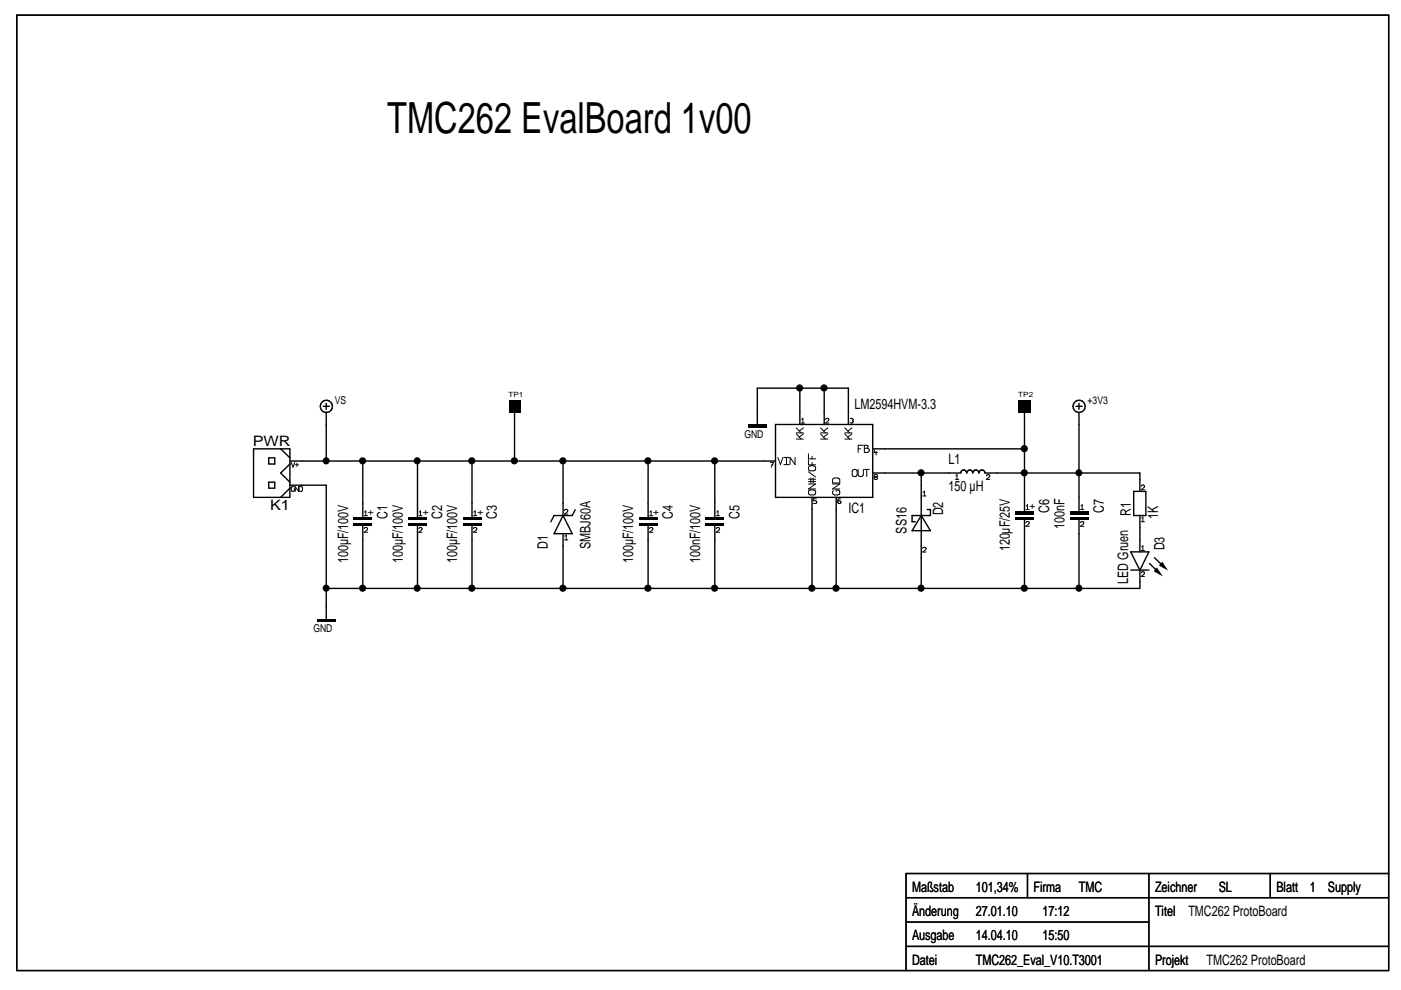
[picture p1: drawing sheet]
<svg xmlns="http://www.w3.org/2000/svg" width="297mm" height="210mm" viewBox="0 0 297 210" stroke-linecap="round" stroke-linejoin="round" font-family="sans-serif">
<g fill="#000">
<path d="M245.3 120.3l1.2 1.9-1.9-1.1zM246.4 119.1l1.2 1.9-1.9-1.1z"/>
<path d="M107.8 84.9h2.6v2.6h-2.6z" fill-rule="evenodd"/>
<path d="M158.7 90h3.8v.7h-3.8z" fill-rule="evenodd"/>
<path d="M215.9 84.9h2.6v2.6h-2.6z" fill-rule="evenodd"/>
<path d="M75 110.9h3.9v.6h-3.9z" fill-rule="evenodd"/>
<path d="M75 109.6h3.9v.7h-3.9z" fill-rule="evenodd"/>
<path d="M86.6 110.9h3.8v.6h-3.8z" fill-rule="evenodd"/>
<path d="M86.6 109.6h3.8v.7h-3.8z" fill-rule="evenodd"/>
<path d="M98.2 110.9h3.8v.6h-3.8z" fill-rule="evenodd"/>
<path d="M98.2 109.6h3.8v.7h-3.8z" fill-rule="evenodd"/>
<path d="M135.5 110.9h3.8v.6h-3.8z" fill-rule="evenodd"/>
<path d="M135.5 109.6h3.8v.7h-3.8z" fill-rule="evenodd"/>
<path d="M149.6 110.9h3.9v.6h-3.9z" fill-rule="evenodd"/>
<path d="M149.6 109.6h3.9v.7h-3.9z" fill-rule="evenodd"/>
<path d="M215.3 109.6h3.8v.7h-3.8z" fill-rule="evenodd"/>
<path d="M215.3 108.3h3.8v.7h-3.8z" fill-rule="evenodd"/>
<path d="M226.9 109.6h3.8v.7h-3.8z" fill-rule="evenodd"/>
<path d="M226.9 108.3h3.8v.7h-3.8z" fill-rule="evenodd"/>
<path d="M67.3 131.2h3.8v.6h-3.8z" fill-rule="evenodd"/>
<circle cx="69.1" cy="97.7" r=".75"/>
<circle cx="76.9" cy="97.7" r=".76"/>
<circle cx="88.4" cy="97.7" r=".75"/>
<circle cx="100" cy="97.7" r=".76"/>
<circle cx="109" cy="97.7" r=".76"/>
<circle cx="119.3" cy="97.7" r=".76"/>
<circle cx="137.4" cy="97.7" r=".76"/>
<circle cx="151.5" cy="97.7" r=".76"/>
<circle cx="169.5" cy="82.3" r=".76"/>
<circle cx="174.7" cy="82.3" r=".76"/>
<circle cx="217.2" cy="95.1" r=".76"/>
<circle cx="195.3" cy="100.2" r=".76"/>
<circle cx="217.2" cy="100.2" r=".76"/>
<circle cx="228.7" cy="100.2" r=".75"/>
<circle cx="69.1" cy="124.7" r=".75"/>
<circle cx="76.9" cy="124.7" r=".76"/>
<circle cx="88.4" cy="124.7" r=".75"/>
<circle cx="100" cy="124.7" r=".76"/>
<circle cx="119.3" cy="124.7" r=".76"/>
<circle cx="137.4" cy="124.7" r=".76"/>
<circle cx="151.5" cy="124.7" r=".76"/>
<circle cx="172.1" cy="124.7" r=".76"/>
<circle cx="177.2" cy="124.7" r=".76"/>
<circle cx="195.3" cy="124.7" r=".76"/>
<circle cx="217.2" cy="124.7" r=".76"/>
<circle cx="228.7" cy="124.7" r=".75"/>
</g>
<g fill="none" stroke="#000" stroke-width=".3">
<path d="M3.6 3.2h290.8v202.6h-290.8zM53.8 95.2h7.7v10.3h-7.7zM57 97.1h1.2v1.3h-1.2zM59.5 95.2l2 1.9M61.5 98.4l-2 1.9 2 1.9M61.5 97.7h102.9M68.5 86.1h1.3M69.2 85.5v1.3M69.2 87.5v10.2M76.9 97.7v11.9M88.5 97.7v11.9M100.1 97.7v11.9"/>
<path d="M109.1 87.5v10.2M119.4 97.7v11.6M137.4 97.7v11.9M151.5 97.7v11.9M160.6 90v-7.7h19.3v7.7M164.4 90h20.6v15.5h-20.6zM169.6 82.3v7.7M174.7 82.3v7.7M185 95.2h32.2M217.2 87.5v20.8M228.1 86.1h1.3M228.8 85.5v1.3"/>
<path d="M228.8 87.5v20.8M57 102.2h1.2v1.3h-1.2zM61.5 103.5l-2 2M61.5 102.9h7.7v28.3M76.9 111.5v13.3M88.5 111.5v13.3M100.1 111.5v13.3M119.4 109.3l1.9 3.9h-3.8zM119.4 113.2v11.6M122 108.1l-.7 1.2h-3.8l-.7 1.3M137.4 111.5v13.3M151.5 111.5v13.3"/>
<path d="M172.2 105.5v19.3M177.3 105.5v19.3M185 100.3h18.7a.64 .64 0 0 1 .6-.7 .64 .64 0 0 1 .7 .7 .64 .64 0 0 1 .6-.7 .64 .64 0 0 1 .6 .7 .66 .66 0 0 1 .7-.7 .66 .66 0 0 1 .7 .7 .64 .64 0 0 1 .6-.7 .64 .64 0 0 1 .6 .7h32.9v3.9M195.3 100.3v24.5M195.3 109.3l2 3.2h-3.9zM196.6 108h.7v1.3h-3.9v1.3h.7M217.2 110.3v14.5M228.8 110.3v14.5M239.7 117h3.9l-1.9 3.9zM240.4 104.2h2.5v5.1h-2.5zM241.7 109.3v7.7M243.7 119.5l1.9 1.8"/>
<path d="M244.8 118.2l1.9 1.9M239.7 120.9h3.9M241.7 120.9v3.9h-172.5M192.1 195.5h51.5M192.1 190.3h102.3M217.8 185.2v5.1M243.6 185.2v20.6M269.3 185.2v5.1M294.4 185.2h-102.3v20.6M192.1 200.7h102.3"/>
<circle cx="69.2" cy="86.2" r="1.3"/>
<circle cx="228.8" cy="86.2" r="1.28"/>
</g>
<g fill="none" stroke="#000" stroke-width=".21">
<path d="M61.8 98l.3 1.1 .4-1.1M62.6 98.6h.7M62.9 98.2v.7M163.3 98h.7l-.5 1.1M163.6 98.6h.3M164.9 97l.6 1.5 .5-1.5M166.2 98.5h1.1M166.2 97h1.1M166.7 97v1.5M168.6 97v1.5l-1.1-1.5v1.5M168.8 93.1h1.5M168.8 91.8h1.5"/>
<path d="M168.8 92l1 1.1M168.8 90.7l1 1.1M169.9 89.7h.7M170 88.9l.2-.2v1M170.3 92l-.8 .7M170.3 90.7l-.8 .7M171.4 97.5v1.1h1.5M171.4 96.2v1.1h1.5M171.5 98.9l1-.1a.55 .55 0 0 1 .4 .5 .55 .55 0 0 1-.4 .5h-.7a.57 .57 0 0 1-.3-.9zM172.2 96.8v.5M172.2 98v.6M174 93.1h1.5"/>
<path d="M174 91.8h1.5M174 92l1 1.1M174 90.7l1 1.1M175 88.9a.33 .33 0 0 1 .5-.2 .33 .33 0 0 1 .1 .5l-.6 .5h.7M175.5 92l-.9 .7M175.5 90.7l-.9 .7M179.1 93.1h1.5M179.1 92l1 1.1M179.1 91.8h1.5M179.1 90.7l1 1.1M180.3 88.8h.5v.4M180.6 92l-.9 .7"/>
<path d="M180.6 90.7l-.9 .7M180.7 89.2h.1M180.8 99.7a.57 .57 0 0 1 .9 .2v.8a.55 .55 0 0 1-.5 .4 .55 .55 0 0 1-.5-.4zM180.8 89.2v.4h-.5M181.9 99.5v1.2a.58 .58 0 0 0 .6 .4 .58 .58 0 0 0 .5-.4v-1.2M181.9 95.2h.6M183 94.4h-1.1v1.5M183.3 94.4l.7 .1-.1 .5 .4 .4-.1 .4-.9 .1zM183.3 99.5h1M183.3 95h.6M183.8 99.5v1.5M185.4 95.5l-.1 .5h.8"/>
<path d="M185.8 95.7v.8M62.4 103.3a.4 .4 0 0 0-.6 .1v.5a.38 .38 0 0 0 .3 .3 .38 .38 0 0 0 .4-.3v-.2h-.2M63.3 103.2v1l-.7-1v1M63.4 103.2l.6 .1v.8l-.6 .1zM77.2 112.1a.37 .37 0 0 1 .4-.3 .37 .37 0 0 1 .3 .4l-.7 .7h.7M77.2 109.3h.7M77.3 108.6l.3-.3v1M88.8 112.1a.33 .33 0 0 1 .5-.2 .33 .33 0 0 1 .1 .5l-.6 .5h.7M88.8 109.3h.7M88.9 108.6l.3-.3v1M100.4 112.1a.38 .38 0 0 1 .3-.3 .38 .38 0 0 1 .4 .3l-.1 .3-.6 .5h.7M100.4 109.3h.7"/>
<path d="M100.5 108.6l.2-.3v1M119.7 108.2a.38 .38 0 0 1 .3-.2 .38 .38 0 0 1 .4 .2l-.1 .3-.6 .5h.7M119.7 114.5h.7M119.8 113.7l.3-.2v1M137.7 112.1a.37 .37 0 0 1 .4-.3 .37 .37 0 0 1 .3 .4l-.7 .7h.7M137.7 109.3h.7M137.8 108.6l.2-.3v1M151.8 112.1a.37 .37 0 0 1 .4-.3 .37 .37 0 0 1 .4 .4l-.8 .7h.8M151.8 109.3h.8M152 108.6l.2-.3v1M171.4 102.6h1.5l-1.5 1.1h1.5M171.4 102.1h1.5"/>
<path d="M171.4 101.6h1.5M171.4 100l1.5 1.1M171.5 104l1-.1a.55 .55 0 0 1 .4 .5 .55 .55 0 0 1-.4 .5h-.7a.57 .57 0 0 1-.3-.9zM171.9 101.3v1.1M172.4 101.3v1.1M173.1 105.7h-.6v.5l.6 .1 .1 .2a.47 .47 0 0 1-.7 .2M176.5 102.6h1.6l-1.6 1.1h1.6M176.7 104a.57 .57 0 0 0 .2 .9h.8a.55 .55 0 0 0 .4-.5 .55 .55 0 0 0-.4-.5h-.4v.2M176.7 101.5l.2-.2 1 .2 .2 .9h-1.6zM178.2 105.7l-.5 .1-.1 .7a.33 .33 0 0 0 .5 .3 .33 .33 0 0 0 .1-.5 .36 .36 0 0 0-.6 .1M185.5 100.6h.4l.2 .4-.8 .3v.2l.2 .1h.4l.2-.3-.8-.3zM195.6 116.3a.37 .37 0 0 1 .4-.3 .37 .37 0 0 1 .3 .4l-.7 .7h.7"/>
<path d="M195.6 105.2h.7M195.7 104.4l.3-.3v1.1M202.6 101.6h.7M202.6 100.9l.3-.3v1M209.1 100.9a.37 .37 0 0 1 .4-.3 .37 .37 0 0 1 .3 .4l-.7 .6h.7M217.5 110.8a.37 .37 0 0 1 .4-.2 .37 .37 0 0 1 .3 .3l-.7 .7h.7M217.5 108h.7M217.6 107.3l.2-.3v1M229.1 110.8a.33 .33 0 0 1 .5-.2 .33 .33 0 0 1 .1 .5l-.6 .5h.7M229.1 108h.7M229.2 107.3l.2-.3v1M242 103.1a.33 .33 0 0 1 .4-.3 .33 .33 0 0 1 .2 .5l-.6 .5h.7"/>
<path d="M242 110.6h.7M242 116.7h.7M242.1 109.9l.2-.3v1M242.1 116l.2-.3v1M242 121.5a.33 .33 0 0 1 .4-.3 .33 .33 0 0 1 .2 .5l-.6 .5h.7"/>
</g>
<text font-size="9.1" x="82.1" y="28.3">TMC262 EvalBoard 1v00</text>
<g font-size="3">
<text x="181.2" y="86.8">LM2594HVM-3.3</text>
<text x="53.6" y="94.6">PWR</text>
<text x="201.1" y="98.4">L1</text>
<text x="201.1" y="104.2">150 µH</text>
<text x="57.3" y="108.1">K1</text>
<text x="82.2" y="109.9" transform="rotate(-90 82.2 109.9)">C1</text>
<text x="93.7" y="109.9" transform="rotate(-90 93.7 109.9)">C2</text>
<text x="105.3" y="109.9" transform="rotate(-90 105.3 109.9)">C3</text>
<text x="142.7" y="109.9" transform="rotate(-90 142.7 109.9)">C4</text>
<text x="156.8" y="109.9" transform="rotate(-90 156.8 109.9)">C5</text>
<text x="179.9" y="108.7">IC1</text>
<text x="192.2" y="113.1" transform="rotate(-90 192.2 113.1)">SS16</text>
<text x="199.9" y="109.3" transform="rotate(-90 199.9 109.3)">D2</text>
<text x="222.5" y="108.7" transform="rotate(-90 222.5 108.7)">C6</text>
<text x="225.7" y="112.2" transform="rotate(-90 225.7 112.2)">100nF</text>
<text x="234" y="108.7" transform="rotate(-90 234 108.7)">C7</text>
<text x="239.7" y="109.3" transform="rotate(-90 239.7 109.3)">R1</text>
<text x="245.5" y="109.9" transform="rotate(-90 245.5 109.9)">1K</text>
<text x="73.8" y="119.5" transform="rotate(-90 73.8 119.5)">100µF/100V</text>
<text x="85.4" y="119.5" transform="rotate(-90 85.4 119.5)">100µF/100V</text>
<text x="96.9" y="119.5" transform="rotate(-90 96.9 119.5)">100µF/100V</text>
<text x="116.2" y="116.4" transform="rotate(-90 116.2 116.4)">D1</text>
<text x="125.2" y="116.4" transform="rotate(-90 125.2 116.4)">SMBJ60A</text>
<text x="134.3" y="119.5" transform="rotate(-90 134.3 119.5)">100µF/100V</text>
<text x="148.5" y="119.4" transform="rotate(-90 148.5 119.4)">100nF/100V</text>
<text x="214.1" y="116.9" transform="rotate(-90 214.1 116.9)">120µF/25V</text>
<text x="246.9" y="116.7" transform="rotate(-90 246.9 116.7)">D3</text>
<text x="239.2" y="123.8" transform="rotate(-90 239.2 123.8)">LED Gruen</text>
<text x="193.4" y="189.1">Maßstab</text>
<text x="206.9" y="189.1">101,34%</text>
<text x="219.1" y="189.1">Firma</text>
<text x="228.8" y="189.1">TMC</text>
<text x="244.9" y="189.1">Zeichner</text>
<text x="258.4" y="189.1">SL</text>
<text x="270.6" y="189.1">Blatt</text>
<text x="277.7" y="189.1">1</text>
<text x="281.6" y="189.1">Supply</text>
<text x="193.4" y="194.2">Änderung</text>
<text x="206.9" y="194.2">27.01.10</text>
<text x="221.1" y="194.2">17:12</text>
<text x="244.9" y="194.2">Titel</text>
<text x="252" y="194.2">TMC262 ProtoBoard</text>
<text x="193.4" y="199.3">Ausgabe</text>
<text x="206.9" y="199.3">14.04.10</text>
<text x="221.1" y="199.3">15:50</text>
<text x="193.4" y="204.5">Datei</text>
<text x="206.9" y="204.5">TMC262_Eval_V10.T3001</text>
<text x="244.9" y="204.5">Projekt</text>
<text x="255.8" y="204.5">TMC262 ProtoBoard</text>
</g>
<g font-size="2.3">
<text x="71" y="85.6">VS</text>
<text x="230.6" y="85.6">+3V3</text>
<text x="157.9" y="92.8">GND</text>
<text x="219.6" y="107.9" transform="rotate(-90 219.6 107.9)">+</text>
<text x="79.3" y="109.3" transform="rotate(-90 79.3 109.3)">+</text>
<text x="90.9" y="109.3" transform="rotate(-90 90.9 109.3)">+</text>
<text x="102.5" y="109.3" transform="rotate(-90 102.5 109.3)">+</text>
<text x="139.8" y="109.3" transform="rotate(-90 139.8 109.3)">+</text>
<text x="66.5" y="133.9">GND</text>
</g>
<g font-size="1.5">
<text x="107.8" y="84.2">TP1</text>
<text x="215.9" y="84.2">TP2</text>
</g>
</svg>
